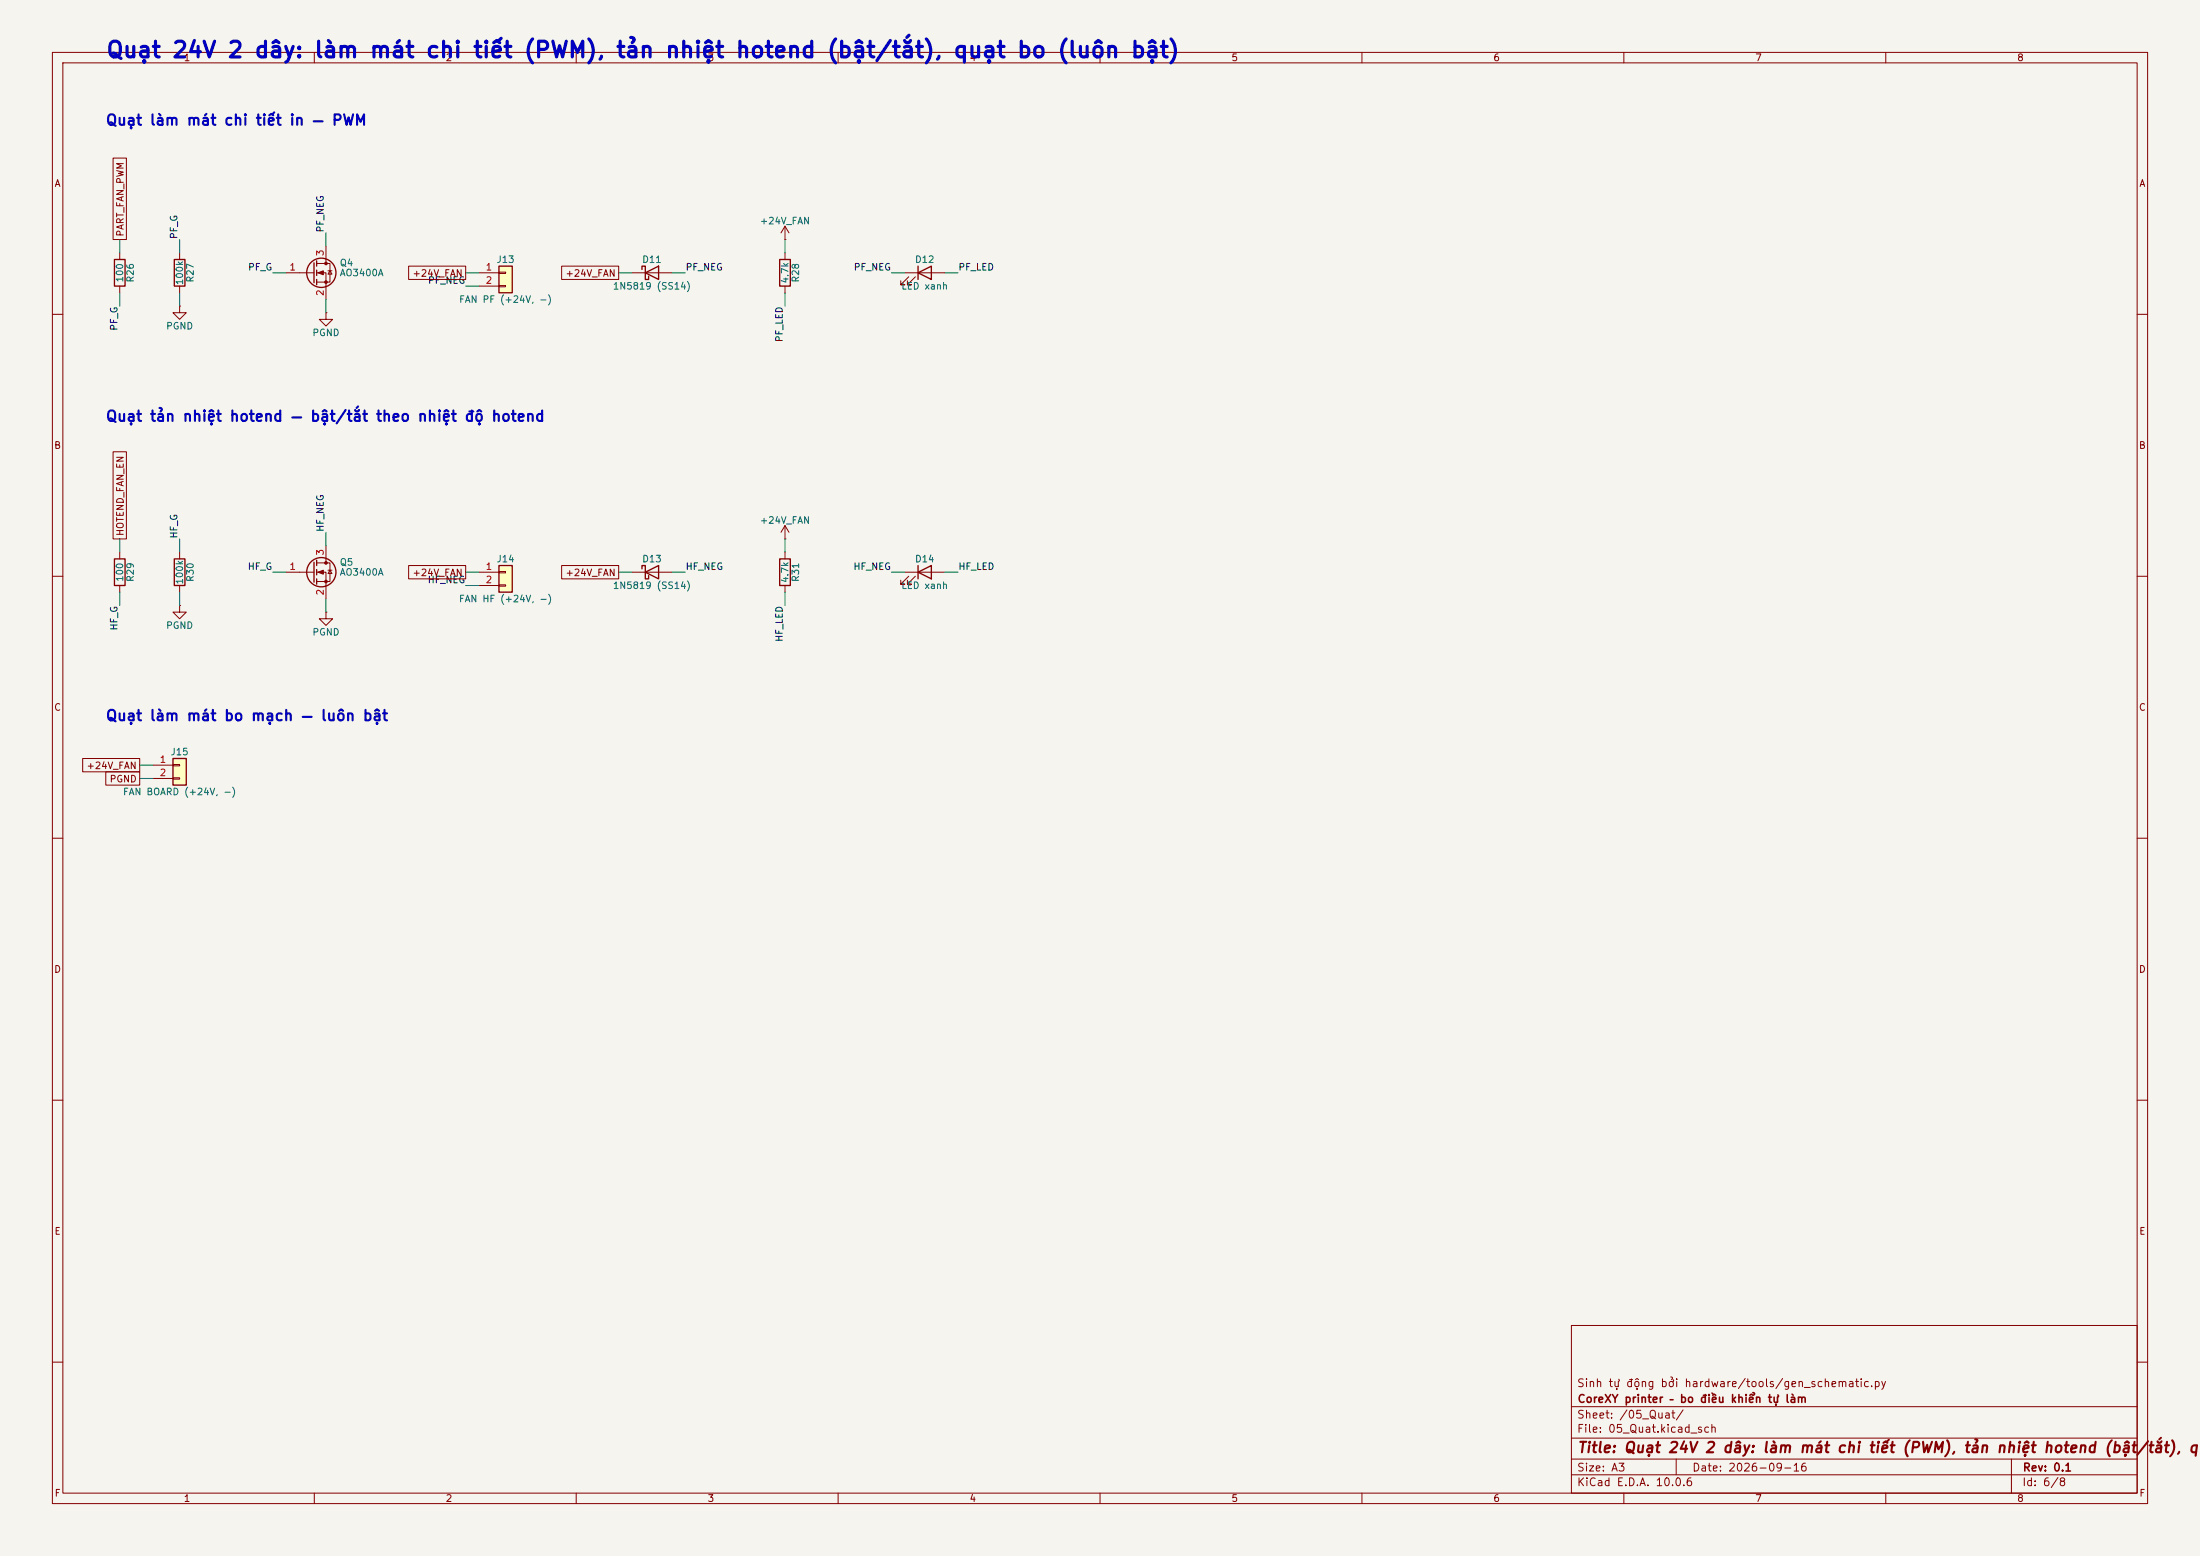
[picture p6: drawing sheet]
(kicad_sch
 (version 20250114)
 (generator "eeschema")
 (generator_version "9.0")
 (paper "A3")
 (title_block
  (title "Quạt 24V 2 dây: làm mát chi tiết (PWM), tản nhiệt hotend (bật/tắt), quạt bo (luôn bật)")
  (date "2026-09-16")
  (rev "0.1")
  (company "CoreXY printer – bo điều khiển tự làm")
  (comment 1 "Sinh tự động bởi hardware/tools/gen_schematic.py"))
 (lib_symbols
  (symbol "Device:R"
   (pin_numbers (hide yes))
   (pin_names
    (offset 0)) (exclude_from_sim no) (in_bom yes) (on_board yes)
   (in_pos_files yes)
   (duplicate_pin_numbers_are_jumpers no)
   (property "Reference" "R" (at 2.032 0 90) (show_name no) (do_not_autoplace no) (effects (font (size 1.27 1.27))))
   (property "Value" "R" (at 0 0 90) (show_name no) (do_not_autoplace no) (effects (font (size 1.27 1.27))))
   (property "Footprint" "" (at -1.778 0 90) (show_name no) (do_not_autoplace no) (hide yes) (effects (font (size 1.27 1.27))))
   (property "Datasheet" "" (at 0 0 0) (show_name no) (do_not_autoplace no) (hide yes) (effects (font (size 1.27 1.27))))
   (property "Description" "Resistor" (at 0 0 0) (show_name no) (do_not_autoplace no) (hide yes) (effects (font (size 1.27 1.27))))
   (symbol "R_0_1"
    (rectangle (start -1.016 -2.54) (end 1.016 2.54) (stroke (width 0.254) (type default)) (fill (type none))))
   (symbol "R_1_1"
    (pin passive line (at 0 3.81 270) (length 1.27) (name "" (effects (font (size 1.27 1.27)))) (number "1" (effects (font (size 1.27 1.27)))))
    (pin passive line (at 0 -3.81 90) (length 1.27) (name "" (effects (font (size 1.27 1.27)))) (number "2" (effects (font (size 1.27 1.27))))))
   (embedded_fonts no))
  (symbol "Transistor_FET:AO3400A"
   (pin_names
    (offset 0) (hide yes)) (exclude_from_sim no) (in_bom yes) (on_board yes)
   (in_pos_files yes)
   (duplicate_pin_numbers_are_jumpers no)
   (property "Reference" "Q" (at 5.08 1.905 0) (show_name no) (do_not_autoplace no) (effects (font (size 1.27 1.27)) (justify left)))
   (property "Value" "AO3400A" (at 5.08 0 0) (show_name no) (do_not_autoplace no) (effects (font (size 1.27 1.27)) (justify left)))
   (property "Footprint" "Package_TO_SOT_SMD:SOT-23" (at 5.08 -1.905 0) (show_name no) (do_not_autoplace no) (hide yes) (effects (font (size 1.27 1.27)
    (italic yes)) (justify left)))
   (property "Datasheet" "http://www.aosmd.com/pdfs/datasheet/AO3400A.pdf" (at 5.08 -3.81 0) (show_name no) (do_not_autoplace no) (hide yes) (effects (font (size 1.27 1.27)) (justify left)))
   (property "Description" "30V Vds, 5.7A Id, N-Channel MOSFET, SOT-23" (at 0 0 0) (show_name no) (do_not_autoplace no) (hide yes) (effects (font (size 1.27 1.27))))
   (symbol "AO3400A_0_1"
    (polyline (pts (xy 0.254 1.905) (xy 0.254 -1.905)) (stroke (width 0.254) (type default)) (fill (type none)))
    (polyline (pts (xy 0.254 0) (xy -2.54 0)) (stroke (width 0) (type default)) (fill (type none)))
    (polyline (pts (xy 0.762 2.286) (xy 0.762 1.27)) (stroke (width 0.254) (type default)) (fill (type none)))
    (polyline (pts (xy 0.762 0.508) (xy 0.762 -0.508)) (stroke (width 0.254) (type default)) (fill (type none)))
    (polyline (pts (xy 0.762 -1.27) (xy 0.762 -2.286)) (stroke (width 0.254) (type default)) (fill (type none)))
    (polyline (pts (xy 0.762 -1.778) (xy 3.302 -1.778) (xy 3.302 1.778) (xy 0.762 1.778)) (stroke (width 0) (type default)) (fill (type none)))
    (polyline (pts (xy 1.016 0) (xy 2.032 0.381) (xy 2.032 -0.381) (xy 1.016 0)) (stroke (width 0) (type default)) (fill (type outline)))
    (circle (center 1.651 0) (radius 2.794) (stroke (width 0.254) (type default)) (fill (type none)))
    (polyline (pts (xy 2.54 2.54) (xy 2.54 1.778)) (stroke (width 0) (type default)) (fill (type none)))
    (circle (center 2.54 1.778) (radius 0.254) (stroke (width 0) (type default)) (fill (type outline)))
    (circle (center 2.54 -1.778) (radius 0.254) (stroke (width 0) (type default)) (fill (type outline)))
    (polyline (pts (xy 2.54 -2.54) (xy 2.54 0) (xy 0.762 0)) (stroke (width 0) (type default)) (fill (type none)))
    (polyline (pts (xy 2.921 0.381) (xy 3.683 0.381)) (stroke (width 0) (type default)) (fill (type none)))
    (polyline (pts (xy 3.302 0.381) (xy 2.921 -0.254) (xy 3.683 -0.254) (xy 3.302 0.381)) (stroke (width 0) (type default)) (fill (type none))))
   (symbol "AO3400A_1_1"
    (pin input line (at -5.08 0 0) (length 2.54) (name "G" (effects (font (size 1.27 1.27)))) (number "1" (effects (font (size 1.27 1.27)))))
    (pin passive line (at 2.54 -5.08 90) (length 2.54) (name "S" (effects (font (size 1.27 1.27)))) (number "2" (effects (font (size 1.27 1.27)))))
    (pin passive line (at 2.54 5.08 270) (length 2.54) (name "D" (effects (font (size 1.27 1.27)))) (number "3" (effects (font (size 1.27 1.27))))))
   (embedded_fonts no))
  (symbol "Connector_Generic:Conn_01x02"
   (pin_names
    (offset 1.016) (hide yes)) (exclude_from_sim no) (in_bom yes) (on_board yes)
   (in_pos_files yes)
   (duplicate_pin_numbers_are_jumpers no)
   (property "Reference" "J" (at 0 2.54 0) (show_name no) (do_not_autoplace no) (effects (font (size 1.27 1.27))))
   (property "Value" "Conn_01x02" (at 0 -5.08 0) (show_name no) (do_not_autoplace no) (effects (font (size 1.27 1.27))))
   (property "Footprint" "" (at 0 0 0) (show_name no) (do_not_autoplace no) (hide yes) (effects (font (size 1.27 1.27))))
   (property "Datasheet" "" (at 0 0 0) (show_name no) (do_not_autoplace no) (hide yes) (effects (font (size 1.27 1.27))))
   (property "Description" "Generic connector, single row, 01x02, script generated (kicad-library-utils/schlib/autogen/connector/)" (at 0 0 0) (show_name no) (do_not_autoplace no) (hide yes) (effects (font (size 1.27 1.27))))
   (symbol "Conn_01x02_1_1"
    (rectangle (start -1.27 1.27) (end 1.27 -3.81) (stroke (width 0.254) (type default)) (fill (type background)))
    (rectangle (start -1.27 0.127) (end 0 -0.127) (stroke (width 0.1524) (type default)) (fill (type none)))
    (rectangle (start -1.27 -2.413) (end 0 -2.667) (stroke (width 0.1524) (type default)) (fill (type none)))
    (pin passive line (at -5.08 0 0) (length 3.81) (name "Pin_1" (effects (font (size 1.27 1.27)))) (number "1" (effects (font (size 1.27 1.27)))))
    (pin passive line (at -5.08 -2.54 0) (length 3.81) (name "Pin_2" (effects (font (size 1.27 1.27)))) (number "2" (effects (font (size 1.27 1.27))))))
   (embedded_fonts no))
  (symbol "Device:D_Schottky"
   (pin_numbers (hide yes))
   (pin_names
    (offset 1.016) (hide yes)) (exclude_from_sim no) (in_bom yes) (on_board yes)
   (in_pos_files yes)
   (duplicate_pin_numbers_are_jumpers no)
   (property "Reference" "D" (at 0 2.54 0) (show_name no) (do_not_autoplace no) (effects (font (size 1.27 1.27))))
   (property "Value" "D_Schottky" (at 0 -2.54 0) (show_name no) (do_not_autoplace no) (effects (font (size 1.27 1.27))))
   (property "Footprint" "" (at 0 0 0) (show_name no) (do_not_autoplace no) (hide yes) (effects (font (size 1.27 1.27))))
   (property "Datasheet" "" (at 0 0 0) (show_name no) (do_not_autoplace no) (hide yes) (effects (font (size 1.27 1.27))))
   (property "Description" "Schottky diode" (at 0 0 0) (show_name no) (do_not_autoplace no) (hide yes) (effects (font (size 1.27 1.27))))
   (symbol "D_Schottky_0_1"
    (polyline (pts (xy -1.905 0.635) (xy -1.905 1.27) (xy -1.27 1.27) (xy -1.27 -1.27) (xy -0.635 -1.27) (xy -0.635 -0.635)) (stroke (width 0.254) (type default)) (fill (type none)))
    (polyline (pts (xy 1.27 1.27) (xy 1.27 -1.27) (xy -1.27 0) (xy 1.27 1.27)) (stroke (width 0.254) (type default)) (fill (type none)))
    (polyline (pts (xy 1.27 0) (xy -1.27 0)) (stroke (width 0) (type default)) (fill (type none))))
   (symbol "D_Schottky_1_1"
    (pin passive line (at -3.81 0 0) (length 2.54) (name "K" (effects (font (size 1.27 1.27)))) (number "1" (effects (font (size 1.27 1.27)))))
    (pin passive line (at 3.81 0 180) (length 2.54) (name "A" (effects (font (size 1.27 1.27)))) (number "2" (effects (font (size 1.27 1.27))))))
   (embedded_fonts no))
  (symbol "Device:LED"
   (pin_numbers (hide yes))
   (pin_names
    (offset 1.016) (hide yes)) (exclude_from_sim no) (in_bom yes) (on_board yes)
   (in_pos_files yes)
   (duplicate_pin_numbers_are_jumpers no)
   (property "Reference" "D" (at 0 2.54 0) (show_name no) (do_not_autoplace no) (effects (font (size 1.27 1.27))))
   (property "Value" "LED" (at 0 -2.54 0) (show_name no) (do_not_autoplace no) (effects (font (size 1.27 1.27))))
   (property "Footprint" "" (at 0 0 0) (show_name no) (do_not_autoplace no) (hide yes) (effects (font (size 1.27 1.27))))
   (property "Datasheet" "" (at 0 0 0) (show_name no) (do_not_autoplace no) (hide yes) (effects (font (size 1.27 1.27))))
   (property "Description" "Light emitting diode" (at 0 0 0) (show_name no) (do_not_autoplace no) (hide yes) (effects (font (size 1.27 1.27))))
   (property "Sim.Pins" "1=K 2=A" (at 0 0 0) (show_name no) (do_not_autoplace no) (hide yes) (effects (font (size 1.27 1.27))))
   (symbol "LED_0_1"
    (polyline (pts (xy -3.048 -0.762) (xy -4.572 -2.286) (xy -3.81 -2.286) (xy -4.572 -2.286) (xy -4.572 -1.524)) (stroke (width 0) (type default)) (fill (type none)))
    (polyline (pts (xy -1.778 -0.762) (xy -3.302 -2.286) (xy -2.54 -2.286) (xy -3.302 -2.286) (xy -3.302 -1.524)) (stroke (width 0) (type default)) (fill (type none)))
    (polyline (pts (xy -1.27 0) (xy 1.27 0)) (stroke (width 0) (type default)) (fill (type none)))
    (polyline (pts (xy -1.27 -1.27) (xy -1.27 1.27)) (stroke (width 0.254) (type default)) (fill (type none)))
    (polyline (pts (xy 1.27 -1.27) (xy 1.27 1.27) (xy -1.27 0) (xy 1.27 -1.27)) (stroke (width 0.254) (type default)) (fill (type none))))
   (symbol "LED_1_1"
    (pin passive line (at -3.81 0 0) (length 2.54) (name "K" (effects (font (size 1.27 1.27)))) (number "1" (effects (font (size 1.27 1.27)))))
    (pin passive line (at 3.81 0 180) (length 2.54) (name "A" (effects (font (size 1.27 1.27)))) (number "2" (effects (font (size 1.27 1.27))))))
   (embedded_fonts no))
  (symbol "corexy:PGND"
   (power global)
   (pin_numbers (hide yes))
   (pin_names
    (offset 0) (hide yes)) (exclude_from_sim no) (in_bom yes) (on_board yes)
   (in_pos_files yes)
   (duplicate_pin_numbers_are_jumpers no)
   (property "Reference" "#PWR" (at 0 -6.35 0) (show_name no) (do_not_autoplace no) (hide yes) (effects (font (size 1.27 1.27))))
   (property "Value" "PGND" (at 0 -3.81 0) (show_name no) (do_not_autoplace no) (effects (font (size 1.27 1.27))))
   (property "Footprint" "" (at 0 0 0) (show_name no) (do_not_autoplace no) (hide yes) (effects (font (size 1.27 1.27))))
   (property "Datasheet" "" (at 0 0 0) (show_name no) (do_not_autoplace no) (hide yes) (effects (font (size 1.27 1.27))))
   (property "Description" "Power symbol cho net PGND" (at 0 0 0) (show_name no) (do_not_autoplace no) (hide yes) (effects (font (size 1.27 1.27))))
   (symbol "PGND_0_1"
    (polyline (pts (xy 0 0) (xy 0 -1.27) (xy 1.27 -1.27) (xy 0 -2.54) (xy -1.27 -1.27) (xy 0 -1.27)) (stroke (width 0) (type default)) (fill (type none))))
   (symbol "PGND_1_1"
    (pin power_in line (at 0 0 270) (length 0) (name "" (effects (font (size 1.27 1.27)))) (number "1" (effects (font (size 1.27 1.27))))))
   (embedded_fonts no))
  (symbol "corexy:+24V_FAN"
   (power global)
   (pin_numbers (hide yes))
   (pin_names
    (offset 0) (hide yes)) (exclude_from_sim no) (in_bom yes) (on_board yes)
   (in_pos_files yes)
   (duplicate_pin_numbers_are_jumpers no)
   (property "Reference" "#PWR" (at 0 -3.81 0) (show_name no) (do_not_autoplace no) (hide yes) (effects (font (size 1.27 1.27))))
   (property "Value" "+24V_FAN" (at 0 3.556 0) (show_name no) (do_not_autoplace no) (effects (font (size 1.27 1.27))))
   (property "Footprint" "" (at 0 0 0) (show_name no) (do_not_autoplace no) (hide yes) (effects (font (size 1.27 1.27))))
   (property "Datasheet" "" (at 0 0 0) (show_name no) (do_not_autoplace no) (hide yes) (effects (font (size 1.27 1.27))))
   (property "Description" "Power symbol cho net +24V_FAN" (at 0 0 0) (show_name no) (do_not_autoplace no) (hide yes) (effects (font (size 1.27 1.27))))
   (symbol "+24V_FAN_0_1"
    (polyline (pts (xy -0.762 1.27) (xy 0 2.54)) (stroke (width 0) (type default)) (fill (type none)))
    (polyline (pts (xy 0 2.54) (xy 0.762 1.27)) (stroke (width 0) (type default)) (fill (type none)))
    (polyline (pts (xy 0 0) (xy 0 2.54)) (stroke (width 0) (type default)) (fill (type none))))
   (symbol "+24V_FAN_1_1"
    (pin power_in line (at 0 0 90) (length 0) (name "" (effects (font (size 1.27 1.27)))) (number "1" (effects (font (size 1.27 1.27))))))
   (embedded_fonts no)))
 (text "Quạt 24V 2 dây: làm mát chi tiết (PWM), tản nhiệt hotend (bật/tắt), quạt bo (luôn bật)"
  (exclude_from_sim no)
  (at 20 8 0)
  (effects (font (size 3 3)
    (bold yes)) (justify left top)))
 (text "Quạt làm mát chi tiết in — PWM"
  (exclude_from_sim no)
  (at 20 22 0)
  (effects (font (size 2 2)
    (bold yes)) (justify left top)))
 (symbol
  (lib_id "Device:R")
  (at 22.86 52.07 0)
  (unit 1)
  (exclude_from_sim no)
  (in_bom yes)
  (on_board yes)
  (dnp no)
  (property "Reference" "R26" (at 24.892 52.07 90) (effects (font (size 1.27 1.27))))
  (property "Value" "100" (at 22.86 52.07 90) (effects (font (size 1.27 1.27))))
  (property "Footprint" "Resistor_THT:R_Axial_DIN0207_L6.3mm_D2.5mm_P10.16mm_Horizontal" (at 21.082 52.07 90) (effects (font (size 1.27 1.27)) (hide yes)))
  (property "Datasheet" "" (at 22.86 52.07 0) (effects (font (size 1.27 1.27)) (hide yes)))
  (property "Description" "Resistor" (at 22.86 52.07 0) (effects (font (size 1.27 1.27)) (hide yes)))
  (pin "1")
  (pin "2"))
 (symbol
  (lib_id "Device:R")
  (at 34.29 52.07 0)
  (unit 1)
  (exclude_from_sim no)
  (in_bom yes)
  (on_board yes)
  (dnp no)
  (property "Reference" "R27" (at 36.322 52.07 90) (effects (font (size 1.27 1.27))))
  (property "Value" "100k" (at 34.29 52.07 90) (effects (font (size 1.27 1.27))))
  (property "Footprint" "Resistor_THT:R_Axial_DIN0207_L6.3mm_D2.5mm_P10.16mm_Horizontal" (at 32.512 52.07 90) (effects (font (size 1.27 1.27)) (hide yes)))
  (property "Datasheet" "" (at 34.29 52.07 0) (effects (font (size 1.27 1.27)) (hide yes)))
  (property "Description" "Resistor" (at 34.29 52.07 0) (effects (font (size 1.27 1.27)) (hide yes)))
  (pin "1")
  (pin "2"))
 (symbol
  (lib_id "Transistor_FET:AO3400A")
  (at 59.69 52.07 0)
  (unit 1)
  (exclude_from_sim no)
  (in_bom yes)
  (on_board yes)
  (dnp no)
  (property "Reference" "Q4" (at 64.77 50.165 0) (effects (font (size 1.27 1.27)) (justify left)))
  (property "Value" "AO3400A" (at 64.77 52.07 0) (effects (font (size 1.27 1.27)) (justify left)))
  (property "Footprint" "Package_TO_SOT_SMD:SOT-23" (at 64.77 53.975 0) (effects (font (size 1.27 1.27)
    (italic yes)) (justify left) (hide yes)))
  (property "Datasheet" "http://www.aosmd.com/pdfs/datasheet/AO3400A.pdf" (at 64.77 55.88 0) (effects (font (size 1.27 1.27)) (justify left) (hide yes)))
  (property "Description" "30V Vds, 5.7A Id, N-Channel MOSFET, SOT-23" (at 59.69 52.07 0) (effects (font (size 1.27 1.27)) (hide yes)))
  (pin "1")
  (pin "2")
  (pin "3"))
 (symbol
  (lib_id "Connector_Generic:Conn_01x02")
  (at 96.52 52.07 0)
  (unit 1)
  (exclude_from_sim no)
  (in_bom yes)
  (on_board yes)
  (dnp no)
  (property "Reference" "J13" (at 96.52 49.53 0) (effects (font (size 1.27 1.27))))
  (property "Value" "FAN PF (+24V, -)" (at 96.52 57.15 0) (effects (font (size 1.27 1.27))))
  (property "Footprint" "Connector_JST:JST_XH_B2B-XH-A_1x02_P2.50mm_Vertical" (at 96.52 52.07 0) (effects (font (size 1.27 1.27)) (hide yes)))
  (property "Datasheet" "" (at 96.52 52.07 0) (effects (font (size 1.27 1.27)) (hide yes)))
  (property "Description" "Generic connector, single row, 01x02, script generated (kicad-library-utils/schlib/autogen/connector/)" (at 96.52 52.07 0) (effects (font (size 1.27 1.27)) (hide yes)))
  (pin "1")
  (pin "2"))
 (symbol
  (lib_id "Device:D_Schottky")
  (at 124.46 52.07 0)
  (unit 1)
  (exclude_from_sim no)
  (in_bom yes)
  (on_board yes)
  (dnp no)
  (property "Reference" "D11" (at 124.46 49.53 0) (effects (font (size 1.27 1.27))))
  (property "Value" "1N5819 (SS14)" (at 124.46 54.61 0) (effects (font (size 1.27 1.27))))
  (property "Footprint" "Diode_THT:D_DO-41_SOD81_P10.16mm_Horizontal" (at 124.46 52.07 0) (effects (font (size 1.27 1.27)) (hide yes)))
  (property "Datasheet" "" (at 124.46 52.07 0) (effects (font (size 1.27 1.27)) (hide yes)))
  (property "Description" "Schottky diode" (at 124.46 52.07 0) (effects (font (size 1.27 1.27)) (hide yes)))
  (pin "1")
  (pin "2"))
 (symbol
  (lib_id "Device:R")
  (at 149.86 52.07 0)
  (unit 1)
  (exclude_from_sim no)
  (in_bom yes)
  (on_board yes)
  (dnp no)
  (property "Reference" "R28" (at 151.892 52.07 90) (effects (font (size 1.27 1.27))))
  (property "Value" "4.7k" (at 149.86 52.07 90) (effects (font (size 1.27 1.27))))
  (property "Footprint" "Resistor_THT:R_Axial_DIN0207_L6.3mm_D2.5mm_P10.16mm_Horizontal" (at 148.082 52.07 90) (effects (font (size 1.27 1.27)) (hide yes)))
  (property "Datasheet" "" (at 149.86 52.07 0) (effects (font (size 1.27 1.27)) (hide yes)))
  (property "Description" "Resistor" (at 149.86 52.07 0) (effects (font (size 1.27 1.27)) (hide yes)))
  (pin "1")
  (pin "2"))
 (symbol
  (lib_id "Device:LED")
  (at 176.53 52.07 0)
  (unit 1)
  (exclude_from_sim no)
  (in_bom yes)
  (on_board yes)
  (dnp no)
  (property "Reference" "D12" (at 176.53 49.53 0) (effects (font (size 1.27 1.27))))
  (property "Value" "LED xanh" (at 176.53 54.61 0) (effects (font (size 1.27 1.27))))
  (property "Footprint" "LED_THT:LED_D3.0mm" (at 176.53 52.07 0) (effects (font (size 1.27 1.27)) (hide yes)))
  (property "Datasheet" "" (at 176.53 52.07 0) (effects (font (size 1.27 1.27)) (hide yes)))
  (property "Description" "Light emitting diode" (at 176.53 52.07 0) (effects (font (size 1.27 1.27)) (hide yes)))
  (property "Sim.Pins" "1=K 2=A" (at 176.53 52.07 0) (effects (font (size 1.27 1.27)) (hide yes)))
  (pin "1")
  (pin "2"))
 (wire
  (pts (xy 22.86 48.26) (xy 22.86 45.72))
  (stroke (width 0) (type default)))
 (global_label "PART_FAN_PWM"
  (shape passive)
  (at 22.86 45.72 90)
  (fields_autoplaced yes)
  (effects (font (size 1.27 1.27)) (justify left))
  (property "Intersheetrefs" "${INTERSHEET_REFS}" (at 22.86 45.72 0) (effects (font (size 1.27 1.27)) (justify left) (hide yes))))
 (wire
  (pts (xy 22.86 55.88) (xy 22.86 58.42))
  (stroke (width 0) (type default)))
 (label "PF_G"
  (at 22.86 58.42 270)
  (effects (font (size 1.27 1.27)) (justify right bottom)))
 (wire
  (pts (xy 34.29 48.26) (xy 34.29 45.72))
  (stroke (width 0) (type default)))
 (label "PF_G"
  (at 34.29 45.72 90)
  (effects (font (size 1.27 1.27)) (justify left bottom)))
 (wire
  (pts (xy 34.29 55.88) (xy 34.29 58.42))
  (stroke (width 0) (type default)))
 (symbol
  (lib_id "corexy:PGND")
  (at 34.29 58.42 0)
  (unit 1)
  (exclude_from_sim no)
  (in_bom no)
  (on_board yes)
  (dnp no)
  (property "Reference" "#PWR119" (at 34.29 64.77 0) (effects (font (size 1.27 1.27)) (hide yes)))
  (property "Value" "PGND" (at 34.29 62.23 0) (effects (font (size 1.27 1.27))))
  (property "Footprint" "" (at 34.29 58.42 0) (effects (font (size 1.27 1.27)) (hide yes)))
  (property "Datasheet" "" (at 34.29 58.42 0) (effects (font (size 1.27 1.27)) (hide yes)))
  (property "Description" "Power symbol cho net PGND" (at 34.29 58.42 0) (effects (font (size 1.27 1.27)) (hide yes)))
  (pin "1"))
 (wire
  (pts (xy 54.61 52.07) (xy 52.07 52.07))
  (stroke (width 0) (type default)))
 (label "PF_G"
  (at 52.07 52.07 180)
  (effects (font (size 1.27 1.27)) (justify right bottom)))
 (wire
  (pts (xy 62.23 46.99) (xy 62.23 44.45))
  (stroke (width 0) (type default)))
 (label "PF_NEG"
  (at 62.23 44.45 90)
  (effects (font (size 1.27 1.27)) (justify left bottom)))
 (wire
  (pts (xy 62.23 57.15) (xy 62.23 59.69))
  (stroke (width 0) (type default)))
 (symbol
  (lib_id "corexy:PGND")
  (at 62.23 59.69 0)
  (unit 1)
  (exclude_from_sim no)
  (in_bom no)
  (on_board yes)
  (dnp no)
  (property "Reference" "#PWR120" (at 62.23 66.04 0) (effects (font (size 1.27 1.27)) (hide yes)))
  (property "Value" "PGND" (at 62.23 63.5 0) (effects (font (size 1.27 1.27))))
  (property "Footprint" "" (at 62.23 59.69 0) (effects (font (size 1.27 1.27)) (hide yes)))
  (property "Datasheet" "" (at 62.23 59.69 0) (effects (font (size 1.27 1.27)) (hide yes)))
  (property "Description" "Power symbol cho net PGND" (at 62.23 59.69 0) (effects (font (size 1.27 1.27)) (hide yes)))
  (pin "1"))
 (wire
  (pts (xy 91.44 52.07) (xy 88.9 52.07))
  (stroke (width 0) (type default)))
 (global_label "+24V_FAN"
  (shape passive)
  (at 88.9 52.07 180)
  (fields_autoplaced yes)
  (effects (font (size 1.27 1.27)) (justify right))
  (property "Intersheetrefs" "${INTERSHEET_REFS}" (at 88.9 52.07 0) (effects (font (size 1.27 1.27)) (justify right) (hide yes))))
 (wire
  (pts (xy 91.44 54.61) (xy 88.9 54.61))
  (stroke (width 0) (type default)))
 (label "PF_NEG"
  (at 88.9 54.61 180)
  (effects (font (size 1.27 1.27)) (justify right bottom)))
 (wire
  (pts (xy 128.27 52.07) (xy 130.81 52.07))
  (stroke (width 0) (type default)))
 (label "PF_NEG"
  (at 130.81 52.07 0)
  (effects (font (size 1.27 1.27)) (justify left bottom)))
 (wire
  (pts (xy 120.65 52.07) (xy 118.11 52.07))
  (stroke (width 0) (type default)))
 (global_label "+24V_FAN"
  (shape passive)
  (at 118.11 52.07 180)
  (fields_autoplaced yes)
  (effects (font (size 1.27 1.27)) (justify right))
  (property "Intersheetrefs" "${INTERSHEET_REFS}" (at 118.11 52.07 0) (effects (font (size 1.27 1.27)) (justify right) (hide yes))))
 (wire
  (pts (xy 149.86 48.26) (xy 149.86 45.72))
  (stroke (width 0) (type default)))
 (symbol
  (lib_id "corexy:+24V_FAN")
  (at 149.86 45.72 0)
  (unit 1)
  (exclude_from_sim no)
  (in_bom no)
  (on_board yes)
  (dnp no)
  (property "Reference" "#PWR121" (at 149.86 49.53 0) (effects (font (size 1.27 1.27)) (hide yes)))
  (property "Value" "+24V_FAN" (at 149.86 42.164 0) (effects (font (size 1.27 1.27))))
  (property "Footprint" "" (at 149.86 45.72 0) (effects (font (size 1.27 1.27)) (hide yes)))
  (property "Datasheet" "" (at 149.86 45.72 0) (effects (font (size 1.27 1.27)) (hide yes)))
  (property "Description" "Power symbol cho net +24V_FAN" (at 149.86 45.72 0) (effects (font (size 1.27 1.27)) (hide yes)))
  (pin "1"))
 (wire
  (pts (xy 149.86 55.88) (xy 149.86 58.42))
  (stroke (width 0) (type default)))
 (label "PF_LED"
  (at 149.86 58.42 270)
  (effects (font (size 1.27 1.27)) (justify right bottom)))
 (wire
  (pts (xy 180.34 52.07) (xy 182.88 52.07))
  (stroke (width 0) (type default)))
 (label "PF_LED"
  (at 182.88 52.07 0)
  (effects (font (size 1.27 1.27)) (justify left bottom)))
 (wire
  (pts (xy 172.72 52.07) (xy 170.18 52.07))
  (stroke (width 0) (type default)))
 (label "PF_NEG"
  (at 170.18 52.07 180)
  (effects (font (size 1.27 1.27)) (justify right bottom)))
 (text "Quạt tản nhiệt hotend — bật/tắt theo nhiệt độ hotend"
  (exclude_from_sim no)
  (at 20 78.52 0)
  (effects (font (size 2 2)
    (bold yes)) (justify left top)))
 (symbol
  (lib_id "Device:R")
  (at 22.86 109.22 0)
  (unit 1)
  (exclude_from_sim no)
  (in_bom yes)
  (on_board yes)
  (dnp no)
  (property "Reference" "R29" (at 24.892 109.22 90) (effects (font (size 1.27 1.27))))
  (property "Value" "100" (at 22.86 109.22 90) (effects (font (size 1.27 1.27))))
  (property "Footprint" "Resistor_THT:R_Axial_DIN0207_L6.3mm_D2.5mm_P10.16mm_Horizontal" (at 21.082 109.22 90) (effects (font (size 1.27 1.27)) (hide yes)))
  (property "Datasheet" "" (at 22.86 109.22 0) (effects (font (size 1.27 1.27)) (hide yes)))
  (property "Description" "Resistor" (at 22.86 109.22 0) (effects (font (size 1.27 1.27)) (hide yes)))
  (pin "1")
  (pin "2"))
 (symbol
  (lib_id "Device:R")
  (at 34.29 109.22 0)
  (unit 1)
  (exclude_from_sim no)
  (in_bom yes)
  (on_board yes)
  (dnp no)
  (property "Reference" "R30" (at 36.322 109.22 90) (effects (font (size 1.27 1.27))))
  (property "Value" "100k" (at 34.29 109.22 90) (effects (font (size 1.27 1.27))))
  (property "Footprint" "Resistor_THT:R_Axial_DIN0207_L6.3mm_D2.5mm_P10.16mm_Horizontal" (at 32.512 109.22 90) (effects (font (size 1.27 1.27)) (hide yes)))
  (property "Datasheet" "" (at 34.29 109.22 0) (effects (font (size 1.27 1.27)) (hide yes)))
  (property "Description" "Resistor" (at 34.29 109.22 0) (effects (font (size 1.27 1.27)) (hide yes)))
  (pin "1")
  (pin "2"))
 (symbol
  (lib_id "Transistor_FET:AO3400A")
  (at 59.69 109.22 0)
  (unit 1)
  (exclude_from_sim no)
  (in_bom yes)
  (on_board yes)
  (dnp no)
  (property "Reference" "Q5" (at 64.77 107.315 0) (effects (font (size 1.27 1.27)) (justify left)))
  (property "Value" "AO3400A" (at 64.77 109.22 0) (effects (font (size 1.27 1.27)) (justify left)))
  (property "Footprint" "Package_TO_SOT_SMD:SOT-23" (at 64.77 111.125 0) (effects (font (size 1.27 1.27)
    (italic yes)) (justify left) (hide yes)))
  (property "Datasheet" "http://www.aosmd.com/pdfs/datasheet/AO3400A.pdf" (at 64.77 113.03 0) (effects (font (size 1.27 1.27)) (justify left) (hide yes)))
  (property "Description" "30V Vds, 5.7A Id, N-Channel MOSFET, SOT-23" (at 59.69 109.22 0) (effects (font (size 1.27 1.27)) (hide yes)))
  (pin "1")
  (pin "2")
  (pin "3"))
 (symbol
  (lib_id "Connector_Generic:Conn_01x02")
  (at 96.52 109.22 0)
  (unit 1)
  (exclude_from_sim no)
  (in_bom yes)
  (on_board yes)
  (dnp no)
  (property "Reference" "J14" (at 96.52 106.68 0) (effects (font (size 1.27 1.27))))
  (property "Value" "FAN HF (+24V, -)" (at 96.52 114.3 0) (effects (font (size 1.27 1.27))))
  (property "Footprint" "Connector_JST:JST_XH_B2B-XH-A_1x02_P2.50mm_Vertical" (at 96.52 109.22 0) (effects (font (size 1.27 1.27)) (hide yes)))
  (property "Datasheet" "" (at 96.52 109.22 0) (effects (font (size 1.27 1.27)) (hide yes)))
  (property "Description" "Generic connector, single row, 01x02, script generated (kicad-library-utils/schlib/autogen/connector/)" (at 96.52 109.22 0) (effects (font (size 1.27 1.27)) (hide yes)))
  (pin "1")
  (pin "2"))
 (symbol
  (lib_id "Device:D_Schottky")
  (at 124.46 109.22 0)
  (unit 1)
  (exclude_from_sim no)
  (in_bom yes)
  (on_board yes)
  (dnp no)
  (property "Reference" "D13" (at 124.46 106.68 0) (effects (font (size 1.27 1.27))))
  (property "Value" "1N5819 (SS14)" (at 124.46 111.76 0) (effects (font (size 1.27 1.27))))
  (property "Footprint" "Diode_THT:D_DO-41_SOD81_P10.16mm_Horizontal" (at 124.46 109.22 0) (effects (font (size 1.27 1.27)) (hide yes)))
  (property "Datasheet" "" (at 124.46 109.22 0) (effects (font (size 1.27 1.27)) (hide yes)))
  (property "Description" "Schottky diode" (at 124.46 109.22 0) (effects (font (size 1.27 1.27)) (hide yes)))
  (pin "1")
  (pin "2"))
 (symbol
  (lib_id "Device:R")
  (at 149.86 109.22 0)
  (unit 1)
  (exclude_from_sim no)
  (in_bom yes)
  (on_board yes)
  (dnp no)
  (property "Reference" "R31" (at 151.892 109.22 90) (effects (font (size 1.27 1.27))))
  (property "Value" "4.7k" (at 149.86 109.22 90) (effects (font (size 1.27 1.27))))
  (property "Footprint" "Resistor_THT:R_Axial_DIN0207_L6.3mm_D2.5mm_P10.16mm_Horizontal" (at 148.082 109.22 90) (effects (font (size 1.27 1.27)) (hide yes)))
  (property "Datasheet" "" (at 149.86 109.22 0) (effects (font (size 1.27 1.27)) (hide yes)))
  (property "Description" "Resistor" (at 149.86 109.22 0) (effects (font (size 1.27 1.27)) (hide yes)))
  (pin "1")
  (pin "2"))
 (symbol
  (lib_id "Device:LED")
  (at 176.53 109.22 0)
  (unit 1)
  (exclude_from_sim no)
  (in_bom yes)
  (on_board yes)
  (dnp no)
  (property "Reference" "D14" (at 176.53 106.68 0) (effects (font (size 1.27 1.27))))
  (property "Value" "LED xanh" (at 176.53 111.76 0) (effects (font (size 1.27 1.27))))
  (property "Footprint" "LED_THT:LED_D3.0mm" (at 176.53 109.22 0) (effects (font (size 1.27 1.27)) (hide yes)))
  (property "Datasheet" "" (at 176.53 109.22 0) (effects (font (size 1.27 1.27)) (hide yes)))
  (property "Description" "Light emitting diode" (at 176.53 109.22 0) (effects (font (size 1.27 1.27)) (hide yes)))
  (property "Sim.Pins" "1=K 2=A" (at 176.53 109.22 0) (effects (font (size 1.27 1.27)) (hide yes)))
  (pin "1")
  (pin "2"))
 (wire
  (pts (xy 22.86 105.41) (xy 22.86 102.87))
  (stroke (width 0) (type default)))
 (global_label "HOTEND_FAN_EN"
  (shape passive)
  (at 22.86 102.87 90)
  (fields_autoplaced yes)
  (effects (font (size 1.27 1.27)) (justify left))
  (property "Intersheetrefs" "${INTERSHEET_REFS}" (at 22.86 102.87 0) (effects (font (size 1.27 1.27)) (justify left) (hide yes))))
 (wire
  (pts (xy 22.86 113.03) (xy 22.86 115.57))
  (stroke (width 0) (type default)))
 (label "HF_G"
  (at 22.86 115.57 270)
  (effects (font (size 1.27 1.27)) (justify right bottom)))
 (wire
  (pts (xy 34.29 105.41) (xy 34.29 102.87))
  (stroke (width 0) (type default)))
 (label "HF_G"
  (at 34.29 102.87 90)
  (effects (font (size 1.27 1.27)) (justify left bottom)))
 (wire
  (pts (xy 34.29 113.03) (xy 34.29 115.57))
  (stroke (width 0) (type default)))
 (symbol
  (lib_id "corexy:PGND")
  (at 34.29 115.57 0)
  (unit 1)
  (exclude_from_sim no)
  (in_bom no)
  (on_board yes)
  (dnp no)
  (property "Reference" "#PWR122" (at 34.29 121.92 0) (effects (font (size 1.27 1.27)) (hide yes)))
  (property "Value" "PGND" (at 34.29 119.38 0) (effects (font (size 1.27 1.27))))
  (property "Footprint" "" (at 34.29 115.57 0) (effects (font (size 1.27 1.27)) (hide yes)))
  (property "Datasheet" "" (at 34.29 115.57 0) (effects (font (size 1.27 1.27)) (hide yes)))
  (property "Description" "Power symbol cho net PGND" (at 34.29 115.57 0) (effects (font (size 1.27 1.27)) (hide yes)))
  (pin "1"))
 (wire
  (pts (xy 54.61 109.22) (xy 52.07 109.22))
  (stroke (width 0) (type default)))
 (label "HF_G"
  (at 52.07 109.22 180)
  (effects (font (size 1.27 1.27)) (justify right bottom)))
 (wire
  (pts (xy 62.23 104.14) (xy 62.23 101.6))
  (stroke (width 0) (type default)))
 (label "HF_NEG"
  (at 62.23 101.6 90)
  (effects (font (size 1.27 1.27)) (justify left bottom)))
 (wire
  (pts (xy 62.23 114.3) (xy 62.23 116.84))
  (stroke (width 0) (type default)))
 (symbol
  (lib_id "corexy:PGND")
  (at 62.23 116.84 0)
  (unit 1)
  (exclude_from_sim no)
  (in_bom no)
  (on_board yes)
  (dnp no)
  (property "Reference" "#PWR123" (at 62.23 123.19 0) (effects (font (size 1.27 1.27)) (hide yes)))
  (property "Value" "PGND" (at 62.23 120.65 0) (effects (font (size 1.27 1.27))))
  (property "Footprint" "" (at 62.23 116.84 0) (effects (font (size 1.27 1.27)) (hide yes)))
  (property "Datasheet" "" (at 62.23 116.84 0) (effects (font (size 1.27 1.27)) (hide yes)))
  (property "Description" "Power symbol cho net PGND" (at 62.23 116.84 0) (effects (font (size 1.27 1.27)) (hide yes)))
  (pin "1"))
 (wire
  (pts (xy 91.44 109.22) (xy 88.9 109.22))
  (stroke (width 0) (type default)))
 (global_label "+24V_FAN"
  (shape passive)
  (at 88.9 109.22 180)
  (fields_autoplaced yes)
  (effects (font (size 1.27 1.27)) (justify right))
  (property "Intersheetrefs" "${INTERSHEET_REFS}" (at 88.9 109.22 0) (effects (font (size 1.27 1.27)) (justify right) (hide yes))))
 (wire
  (pts (xy 91.44 111.76) (xy 88.9 111.76))
  (stroke (width 0) (type default)))
 (label "HF_NEG"
  (at 88.9 111.76 180)
  (effects (font (size 1.27 1.27)) (justify right bottom)))
 (wire
  (pts (xy 128.27 109.22) (xy 130.81 109.22))
  (stroke (width 0) (type default)))
 (label "HF_NEG"
  (at 130.81 109.22 0)
  (effects (font (size 1.27 1.27)) (justify left bottom)))
 (wire
  (pts (xy 120.65 109.22) (xy 118.11 109.22))
  (stroke (width 0) (type default)))
 (global_label "+24V_FAN"
  (shape passive)
  (at 118.11 109.22 180)
  (fields_autoplaced yes)
  (effects (font (size 1.27 1.27)) (justify right))
  (property "Intersheetrefs" "${INTERSHEET_REFS}" (at 118.11 109.22 0) (effects (font (size 1.27 1.27)) (justify right) (hide yes))))
 (wire
  (pts (xy 149.86 105.41) (xy 149.86 102.87))
  (stroke (width 0) (type default)))
 (symbol
  (lib_id "corexy:+24V_FAN")
  (at 149.86 102.87 0)
  (unit 1)
  (exclude_from_sim no)
  (in_bom no)
  (on_board yes)
  (dnp no)
  (property "Reference" "#PWR124" (at 149.86 106.68 0) (effects (font (size 1.27 1.27)) (hide yes)))
  (property "Value" "+24V_FAN" (at 149.86 99.314 0) (effects (font (size 1.27 1.27))))
  (property "Footprint" "" (at 149.86 102.87 0) (effects (font (size 1.27 1.27)) (hide yes)))
  (property "Datasheet" "" (at 149.86 102.87 0) (effects (font (size 1.27 1.27)) (hide yes)))
  (property "Description" "Power symbol cho net +24V_FAN" (at 149.86 102.87 0) (effects (font (size 1.27 1.27)) (hide yes)))
  (pin "1"))
 (wire
  (pts (xy 149.86 113.03) (xy 149.86 115.57))
  (stroke (width 0) (type default)))
 (label "HF_LED"
  (at 149.86 115.57 270)
  (effects (font (size 1.27 1.27)) (justify right bottom)))
 (wire
  (pts (xy 180.34 109.22) (xy 182.88 109.22))
  (stroke (width 0) (type default)))
 (label "HF_LED"
  (at 182.88 109.22 0)
  (effects (font (size 1.27 1.27)) (justify left bottom)))
 (wire
  (pts (xy 172.72 109.22) (xy 170.18 109.22))
  (stroke (width 0) (type default)))
 (label "HF_NEG"
  (at 170.18 109.22 180)
  (effects (font (size 1.27 1.27)) (justify right bottom)))
 (text "Quạt làm mát bo mạch — luôn bật"
  (exclude_from_sim no)
  (at 20 135.67 0)
  (effects (font (size 2 2)
    (bold yes)) (justify left top)))
 (symbol
  (lib_id "Connector_Generic:Conn_01x02")
  (at 34.29 146.05 0)
  (unit 1)
  (exclude_from_sim no)
  (in_bom yes)
  (on_board yes)
  (dnp no)
  (property "Reference" "J15" (at 34.29 143.51 0) (effects (font (size 1.27 1.27))))
  (property "Value" "FAN BOARD (+24V, -)" (at 34.29 151.13 0) (effects (font (size 1.27 1.27))))
  (property "Footprint" "Connector_JST:JST_XH_B2B-XH-A_1x02_P2.50mm_Vertical" (at 34.29 146.05 0) (effects (font (size 1.27 1.27)) (hide yes)))
  (property "Datasheet" "" (at 34.29 146.05 0) (effects (font (size 1.27 1.27)) (hide yes)))
  (property "Description" "Generic connector, single row, 01x02, script generated (kicad-library-utils/schlib/autogen/connector/)" (at 34.29 146.05 0) (effects (font (size 1.27 1.27)) (hide yes)))
  (pin "1")
  (pin "2"))
 (wire
  (pts (xy 29.21 146.05) (xy 26.67 146.05))
  (stroke (width 0) (type default)))
 (global_label "+24V_FAN"
  (shape passive)
  (at 26.67 146.05 180)
  (fields_autoplaced yes)
  (effects (font (size 1.27 1.27)) (justify right))
  (property "Intersheetrefs" "${INTERSHEET_REFS}" (at 26.67 146.05 0) (effects (font (size 1.27 1.27)) (justify right) (hide yes))))
 (wire
  (pts (xy 29.21 148.59) (xy 26.67 148.59))
  (stroke (width 0) (type default)))
 (global_label "PGND"
  (shape passive)
  (at 26.67 148.59 180)
  (fields_autoplaced yes)
  (effects (font (size 1.27 1.27)) (justify right))
  (property "Intersheetrefs" "${INTERSHEET_REFS}" (at 26.67 148.59 0) (effects (font (size 1.27 1.27)) (justify right) (hide yes))))
 (embedded_fonts no))
